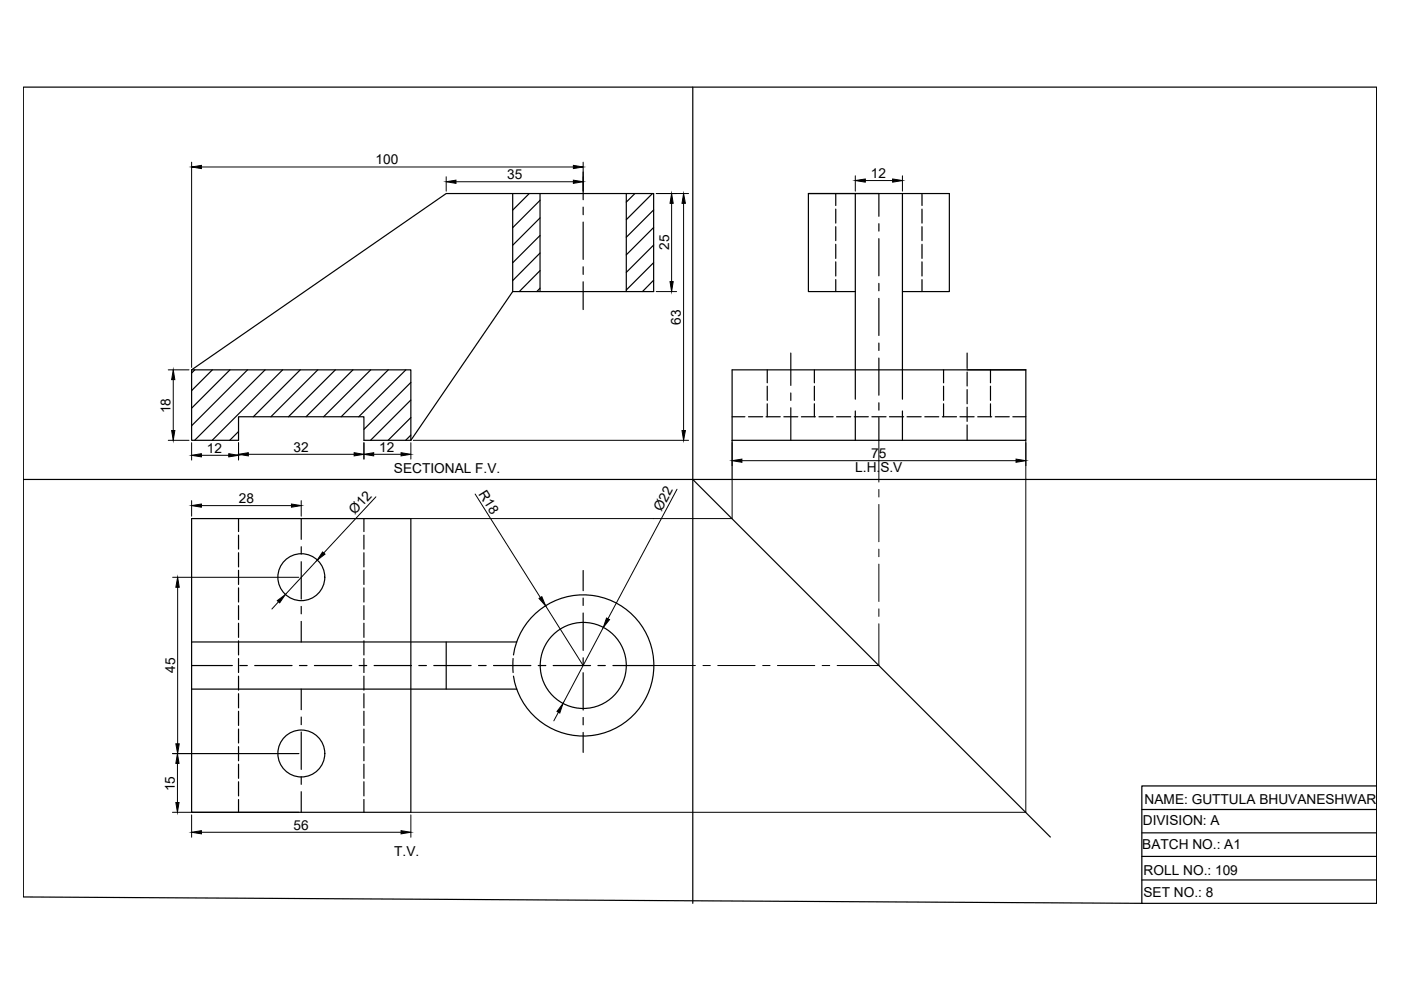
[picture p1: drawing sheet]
<svg xmlns="http://www.w3.org/2000/svg" width="297mm" height="210mm" viewBox="0 0 297 210" stroke-linecap="round" stroke-linejoin="round" font-family="sans-serif">
<!-- layer: 0 -->
<g fill="none" stroke="#000" stroke-width=".25">
<path d="M4.9 18.5h287v173h-49.8l-237.2-1.3zM146.9 18.5v173M123.6 36.5v5.8M108.7 41v20.8M112.2 41l-3.5 3.5M114.5 42.5l-5.8 5.8M114.5 46.2l-5.8 5.8M114.5 49.9l-5.8 5.8M114.5 53.7l-5.8 5.8M114.5 57.4l-4.4 4.4M114.5 41v20.8M123.6 43.9v1.6"/>
<path d="M123.6 47.1v7.9M123.6 56.6v1.6M123.6 59.7v5.9M132.8 41v20.8M134.6 41l-1.8 1.9M138.3 41l-5.5 5.6M138.6 44.5l-5.8 5.8M138.6 48.2l-5.8 5.8M138.6 52l-5.8 5.8M138.6 55.7l-5.8 5.8M138.6 59.4l-2.4 2.4M171.4 41h29.9v20.8h-10"/>
<path d="M177.2 41v2.6M177.2 44.3v3M177.2 48.1v2.9M177.2 51.8v3M177.2 55.5v3M177.2 59.3v2.5M181.3 41v43.6M186.3 45.9v-4.9h-14.9v20.8h9.9M186.3 47.4v1.6M186.3 50.6v7.9M191.3 41v43.6M195.5 41v2.6"/>
<path d="M195.5 44.3v3M195.5 48.1v2.9M195.5 51.8v3M195.5 55.5v3M195.5 59.3v2.5M40.6 78.4v15h10v-5h26.6v5h9.9M40.6 78.4l54-37.4h44v20.8h-29.9l-21.6 31.6M40.6 78.4h46.5v15M41.3 78.4l-.7 .7M45 78.4l-4.4 4.4M48.8 78.4l-8.2 8.1M52.5 78.4l-11.9 11.9"/>
<path d="M56.2 78.4l-14.9 15M59.9 78.4l-14.9 15M63.7 78.4l-10 10M67.4 78.4l-10 10M71.1 78.4l-9.9 10M74.8 78.4l-9.9 10M78.6 78.4l-10 10M82.3 78.4l-10 10M86 78.4l-9.9 10M114.5 61.1l-.7 .7M162.7 78.4v2.8M167.7 74.9v6.8"/>
<path d="M172.7 78.4v2.8M186.3 60.1v1.6M186.3 63.3v7.8M186.3 72.7v1.6M186.3 75.9v7.9M200.1 78.4v2.8M205 74.9v3.2M205 78.9v2.9M210 78.4v2.8M50.6 91.5l-1.9 1.9M87.1 81.1l-9.9 9.9M87.1 84.8l-8.5 8.6"/>
<path d="M87.1 88.5l-4.8 4.9M87.1 92.3l-1.1 1.1M155.2 93.4h62.3v-15h-62.3v23.3M155.2 88.4h2.7M158.7 88.4h3M162.4 88.4h3M162.7 81.9v3M162.7 85.6v2.8M166.2 88.4h2.9M167.7 83.3v1.6M167.7 86.5v6.9M169.9 88.4h3"/>
<path d="M172.7 81.9v3M172.7 85.6v2.8M173.6 88.4h3M177.4 88.4h3M181.1 88.4h3M181.3 87.1v6.3M184.9 88.4h3M186.3 85.4v1.6M186.3 88.5v4.9M188.6 88.4h3M191.3 87.1v6.3M192.3 88.4h3"/>
<path d="M196.1 88.4h2.9M199.8 88.4h3M200.1 81.9v3M200.1 85.6v2.8M203.5 88.4h3M205 82.6v3M205 86.3v3M205 90.1v3.3M207.3 88.4h3M210 81.9v3M210 85.6v2.8M211 88.4h3"/>
<path d="M214.7 88.4h2.8M4.9 101.7h287M40.6 110h46.5v62.2h-46.5zM50.6 110v2.7M50.6 113.5v2.9M50.6 117.2v3M63.9 110v4.4M63.9 115.9v1.6M63.9 119.1v7.9M77.2 110v2.7M77.2 113.5v2.9M77.2 117.2v3"/>
<path d="M146.9 101.7l75.8 75.8M40.6 136.1h68.9M50.6 120.9v3M50.6 124.6v3M50.6 128.4v3M50.6 132.1v3M50.6 135.9v3M50.6 139.6v3M63.9 128.6v1.5M63.9 131.8v4.3M77.2 120.9v3M77.2 124.6v3"/>
<path d="M77.2 128.4v3M77.2 132.1v3M77.2 135.9v3M77.2 139.6v3M94.6 136.1v10M108.8 139.6v3M109.5 136.1l-.6 2.8M109.6 136.1a15 15 0 0 1 23-7 15 15 0 0 1 0 24 15 15 0 0 1-23-7M123.6 121v4.2M123.6 126.8v1.6M123.6 130v7.9M123.6 139.5v1.5"/>
<path d="M40.6 146.1h68.9M40.6 141.1h8.7M50.6 143.4v2.9M50.6 147.1v3M50.6 150.8v3M50.6 154.6v2.9M50.6 158.3v3M50.8 141.1h1.6M54 141.1h7.9M63.5 141.1h1.6M63.9 146.1v4.4M63.9 152v1.6"/>
<path d="M63.9 155.2v7.9M66.7 141.1h7.9M76.1 141.1h1.7M77.2 143.4v2.9M77.2 147.1v3M77.2 150.8v3M77.2 154.6v2.9M77.2 158.3v3M79.3 141.1h7.9M88.8 141.1h1.6M92 141.1h7.9M101.5 141.1h1.6"/>
<path d="M104.6 141.1h8M108.9 143.4l.6 2.7M114.1 141.1h1.6M117.3 141.1h7.9M123.6 142.6v8M123.6 152.1v1.6M123.6 155.3v4.2M126.8 141.1h1.5M129.9 141.1h8.7M50.6 162v3M50.6 165.7v3.1M50.6 169.5v2.7"/>
<path d="M63.9 164.7v1.6M63.9 167.9v4.3M77.2 162v3M77.2 165.7v3.1M77.2 169.5v2.7M242.1 171.6h49.8M242.1 176.6h49.8M291.9 166.6h-49.8v24.9M242.1 181.6h49.8M242.1 186.6h49.8"/>
<circle cx="63.9" cy="122.4" r="5"/>
<circle cx="63.9" cy="159.8" r="5"/>
<circle cx="123.7" cy="141.1" r="9.1"/>
</g>
<g fill="none" stroke="#000" stroke-width=".21">
<path d="M40.6 34.4v43.5M42.7 35.4h78.9M94.6 37.5v3M96.7 38.5h24.9M123.6 34.4v6.1M181.3 37.3v3.2M183.5 38.3h5.8M191.3 37.3v3.2M139.1 41h6.9M142.4 43.1v16.6M144.9 43.1v48.2M35.7 78.4h4.4"/>
<path d="M139.1 61.8h4.4M35.7 93.4h4.4M36.7 80.5v10.8M40.6 93.9v3.7M42.7 96.5h5.8M50.6 93.9v3.7M52.6 96.3h22.5M77.2 93.9v3.4M79.2 96.3h5.8M87.1 93.9v3.4M87.6 93.4h58.4M155.2 93.9v4.8"/>
<path d="M157.3 97.7h58.1M186.3 93.4v8.8M217.5 93.4v78.8h-130.4M217.5 93.9v4.8M40.6 106.1v3.3M42.7 107.2h19.1M63.9 106.1v3.3M67.3 118.8l-6.8 7.3M79.7 105.3l-11 11.9M100.7 104.7l13.9 22M143.5 103.7l-14.6 27.5M155.2 101.7v8.3h-68.1"/>
<path d="M186.3 103.8v1.6M186.3 106.9v8M186.3 116.4v1.6M186.3 119.6v7.9M36.6 122.4h26.8M37.7 124.5v33.2M59 127.6l-1.4 1.5M115.7 128.5l7.9 12.6M127.9 133l-8.5 16.2M186.3 132.3v8.8h-8.8M186.3 129.1v1.6M36.6 159.8h26.8"/>
<path d="M118.4 151l-1 1.8M138.6 141.1h8.8M149 141.1h1.6M152.2 141.1h7.9M161.7 141.1h1.6M164.8 141.1h7.9M174.3 141.1h1.6M36.6 172.2h26.8M37.6 161.9v8.3M40.6 172.8v4.7M42.7 176.5h42.3M87.1 172.8v4.7"/>
</g>
<g fill="#000" stroke="#000" stroke-width=".21">
<path d="M40.6 35.4l2.1-.3v.6zM94.6 38.5l2.1-.3v.7zM121.6 38.2l2 .3-2 .4zM121.6 35.1l2 .3-2 .3zM181.3 38.3l2.2-.4v.7zM189.3 37.9l2 .4-2 .3zM142.4 41l.3 2.1h-.6zM142.1 59.7h.6l-.3 2.1zM144.9 41l.4 2.1h-.7zM36.7 78.4l.4 2.1h-.7zM36.4 91.3h.7l-.4 2.1zM40.6 96.5l2.1-.3v.7z"/>
<path d="M48.5 96.2l2.1 .3-2.1 .4zM50.6 96.3l2-.3v.7zM75.1 96l2.1 .3-2.1 .4zM77.2 96.3l2-.3v.7zM85 96l2.1 .3-2.1 .4zM144.6 91.3h.7l-.4 2.1zM155.2 97.7l2.1-.4v.7zM215.4 97.3l2.1 .4-2.1 .3zM40.6 107.2l2.1-.3v.6zM61.8 106.9l2.1 .3-2.1 .3zM68.4 117l.5 .5-1.6 1.3zM37.7 122.4l.3 2.1h-.7z"/>
<path d="M58.8 127.4l1.7-1.3-1.2 1.7zM114.3 126.9l.6-.4 .8 2zM128.6 131l.6 .4-1.3 1.6zM37.3 157.7h.7l-.3 2.1zM119.4 149.2l-.7 2-.6-.4zM37.3 170.2h.7l-.4 2zM37.6 159.8l.4 2.1h-.7zM40.6 176.5l2.1-.4v.7zM85 176.1l2.1 .4-2.1 .3z"/>
</g>
<g font-size="2.9">
<text x="79.6" y="34.9">100</text>
<text x="107.5" y="38">35</text>
<text x="184.6" y="37.8">12</text>
<text x="141.8" y="53" transform="rotate(-90 141.8 53)">25</text>
<text x="144.4" y="68.8" transform="rotate(-90 144.4 68.8)">63</text>
<text x="36.2" y="87.6" transform="rotate(-90 36.2 87.6)">18</text>
<text x="62.3" y="95.8">32</text>
<text x="80.4" y="95.8">12</text>
<text x="43.9" y="96">12</text>
<text x="83.5" y="100.4">SECTIONAL F.V.</text>
<text x="181.3" y="100">L.H.S.V</text>
<text x="184.7" y="97.1">75</text>
<text x="50.7" y="106.7">28</text>
<text x="101.4" y="104.7" transform="rotate(58 101.4 104.7)">R18</text>
<text x="75.3" y="109.2" transform="rotate(-47 75.3 109.2)">Ø12</text>
<text x="140.2" y="108.6" transform="rotate(-62 140.2 108.6)">Ø22</text>
<text x="37.1" y="142.7" transform="rotate(-90 37.1 142.7)">45</text>
<text x="37.1" y="167.7" transform="rotate(-90 37.1 167.7)">15</text>
<text x="242.7" y="170.4">NAME: GUTTULA BHUVANESHWAR</text>
<text x="62.3" y="175.9">56</text>
<text x="242.2" y="180">BATCH NO.: A1</text>
<text x="242.3" y="174.9">DIVISION: A</text>
<text x="83.6" y="181.5">T.V.</text>
<text x="242.5" y="185.6">ROLL NO.: 109</text>
<text x="242.4" y="190.1">SET NO.: 8</text>
</g>
</svg>
